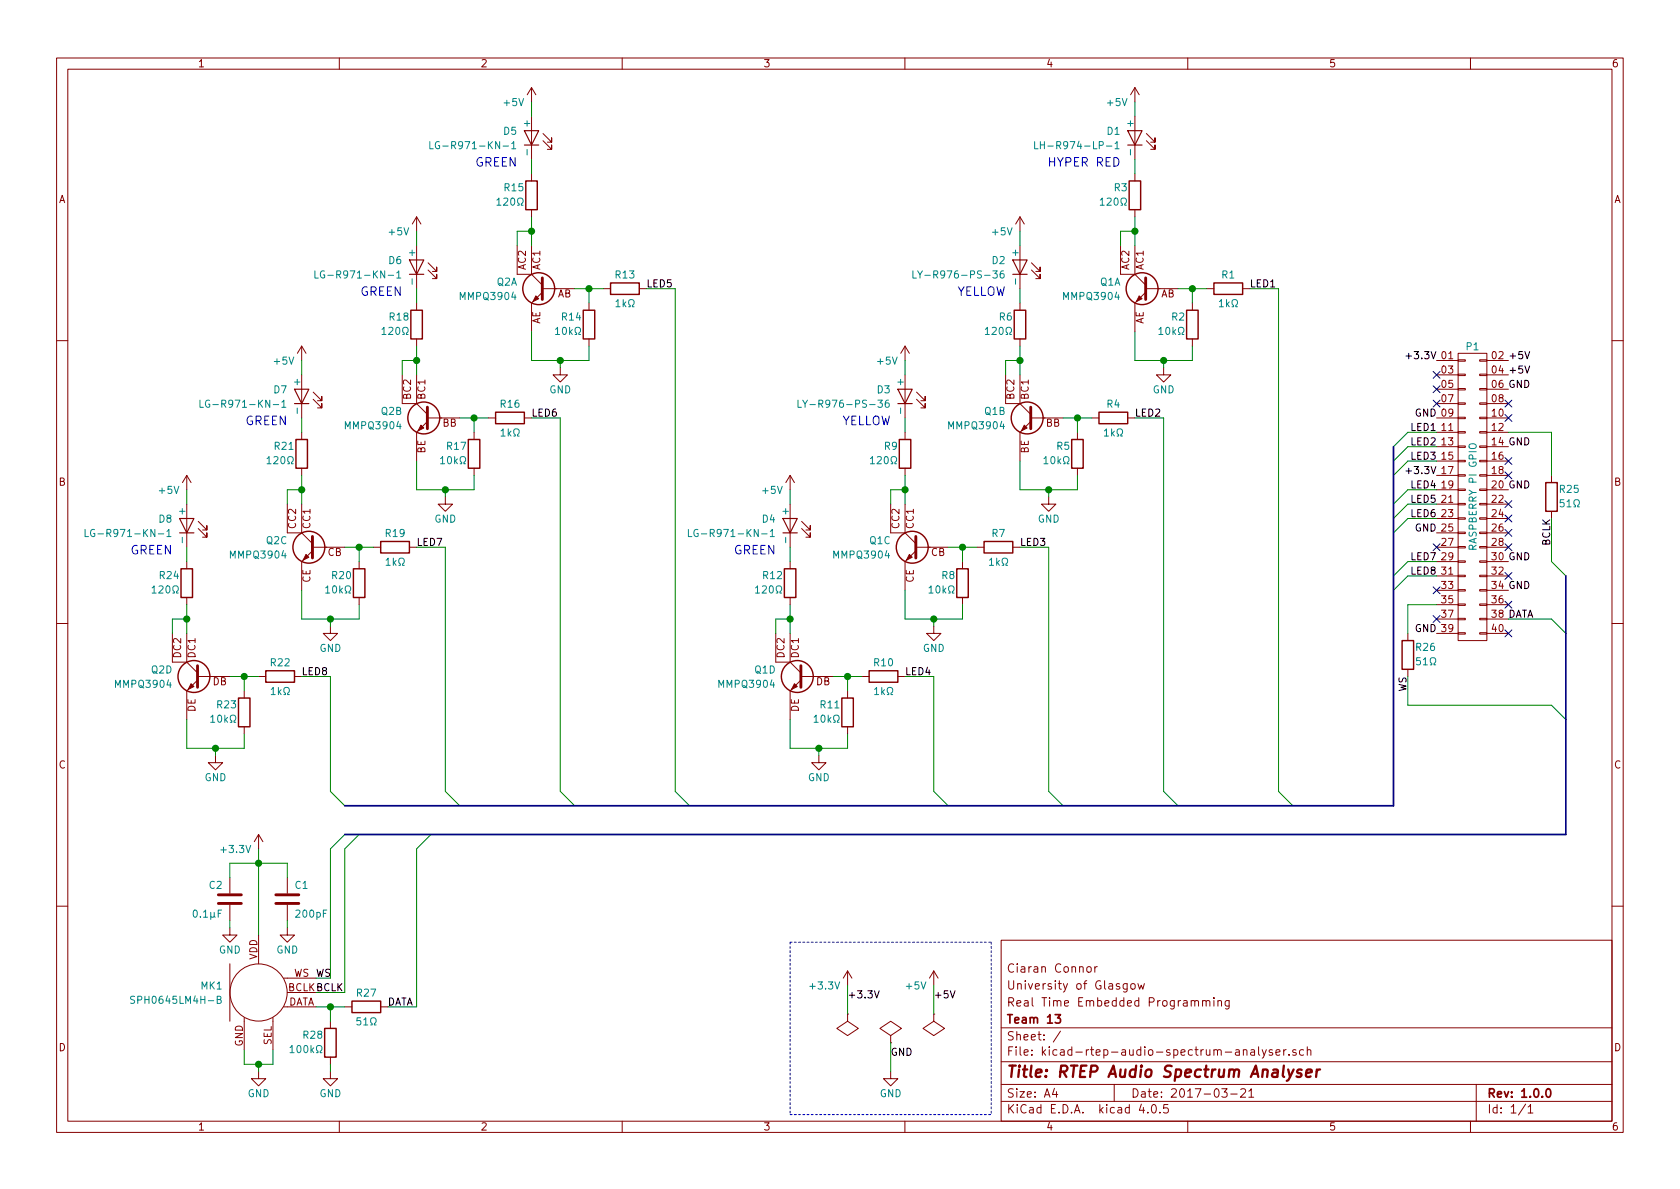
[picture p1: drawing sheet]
EESchema Schematic File Version 2
LIBS:device
LIBS:FAIRCHILD
LIBS:KNOWLES
LIBS:OSRAM
LIBS:power
LIBS:RASPBERRY-PI
EELAYER 25 0
EELAYER END
$Descr A4 11693 8268
encoding utf-8
Sheet 1 1
Title "RTEP Audio Spectrum Analyser"
Date "2017-03-21"
Rev "1.0.0"
Comp "Team 13"
Comment1 "Real Time Embedded Programming"
Comment2 "University of Glasgow"
Comment3 "Ciaran Connor"
Comment4 ""
$EndDescr
$Comp
L MMPQ3904 Q1
U 1 1
P 8000 2000
F 0 "Q1" H 8200 2050 50  0000 L CNN
F 1 "MMPQ3904" H 8200 1950 50  0000 L CNN
F 2 "FAIRCHILD:MMPQ3904" H 8200 2100 50  0001 C CNN
F 3 "" H 8000 2000 50  0000 C CNN
	1    8000 2000
	-1   0    0    -1  
$EndComp
$Comp
L MMPQ3904 Q1
U 2 1
P 7200 2900
F 0 "Q1" H 7400 2950 50  0000 L CNN
F 1 "MMPQ3904" H 7400 2850 50  0000 L CNN
F 2 "FAIRCHILD:MMPQ3904" H 7400 3000 50  0001 C CNN
F 3 "" H 7200 2900 50  0000 C CNN
	2    7200 2900
	-1   0    0    -1  
$EndComp
$Comp
L MMPQ3904 Q1
U 3 1
P 6400 3800
F 0 "Q1" H 6600 3850 50  0000 L CNN
F 1 "MMPQ3904" H 6600 3750 50  0000 L CNN
F 2 "FAIRCHILD:MMPQ3904" H 6600 3900 50  0001 C CNN
F 3 "" H 6400 3800 50  0000 C CNN
	3    6400 3800
	-1   0    0    -1  
$EndComp
$Comp
L MMPQ3904 Q1
U 4 1
P 5600 4700
F 0 "Q1" H 5800 4750 50  0000 L CNN
F 1 "MMPQ3904" H 5800 4650 50  0000 L CNN
F 2 "FAIRCHILD:MMPQ3904" H 5800 4800 50  0001 C CNN
F 3 "" H 5600 4700 50  0000 C CNN
	4    5600 4700
	-1   0    0    -1  
$EndComp
$Comp
L MMPQ3904 Q2
U 1 1
P 3800 2000
F 0 "Q2" H 4000 2050 50  0000 L CNN
F 1 "MMPQ3904" H 4000 1950 50  0000 L CNN
F 2 "FAIRCHILD:MMPQ3904" H 4000 2100 50  0001 C CNN
F 3 "" H 3800 2000 50  0000 C CNN
	1    3800 2000
	-1   0    0    -1  
$EndComp
$Comp
L MMPQ3904 Q2
U 2 1
P 3000 2900
F 0 "Q2" H 3200 2950 50  0000 L CNN
F 1 "MMPQ3904" H 3200 2850 50  0000 L CNN
F 2 "FAIRCHILD:MMPQ3904" H 3200 3000 50  0001 C CNN
F 3 "" H 3000 2900 50  0000 C CNN
	2    3000 2900
	-1   0    0    -1  
$EndComp
$Comp
L MMPQ3904 Q2
U 3 1
P 2200 3800
F 0 "Q2" H 2400 3850 50  0000 L CNN
F 1 "MMPQ3904" H 2400 3750 50  0000 L CNN
F 2 "FAIRCHILD:MMPQ3904" H 2400 3900 50  0001 C CNN
F 3 "" H 2200 3800 50  0000 C CNN
	3    2200 3800
	-1   0    0    -1  
$EndComp
$Comp
L MMPQ3904 Q2
U 4 1
P 1400 4700
F 0 "Q2" H 1600 4750 50  0000 L CNN
F 1 "MMPQ3904" H 1600 4650 50  0000 L CNN
F 2 "FAIRCHILD:MMPQ3904" H 1600 4800 50  0001 C CNN
F 3 "" H 1400 4700 50  0000 C CNN
	4    1400 4700
	-1   0    0    -1  
$EndComp
$Comp
L GND #PWR01
U 1 1
P 8100 2550
F 0 "#PWR01" H 8100 2300 50  0001 C CNN
F 1 "GND" H 8100 2400 50  0000 C CNN
F 2 "" H 8100 2550 50  0000 C CNN
F 3 "" H 8100 2550 50  0000 C CNN
	1    8100 2550
	-1   0    0    -1  
$EndComp
$Comp
L R R2
U 1 1
P 8300 2250
F 0 "R2" H 8350 2200 50  0000 L CNN
F 1 "10kΩ" H 8350 2300 50  0000 L CNN
F 2 "PASSIVE:R-0603" V 8230 2250 50  0001 C CNN
F 3 "" H 8300 2250 50  0000 C CNN
	1    8300 2250
	-1   0    0    1   
$EndComp
$Comp
L R R1
U 1 1
P 8550 2000
F 0 "R1" V 8450 2000 50  0000 C CNN
F 1 "1kΩ" V 8650 2000 50  0000 C CNN
F 2 "PASSIVE:R-0603" V 8480 2000 50  0001 C CNN
F 3 "" H 8550 2000 50  0000 C CNN
	1    8550 2000
	0    1    1    0   
$EndComp
$Comp
L R R3
U 1 1
P 7900 1350
F 0 "R3" H 7950 1300 50  0000 L CNN
F 1 "120Ω" H 7950 1400 50  0000 L CNN
F 2 "PASSIVE:R-0603" V 7830 1350 50  0001 C CNN
F 3 "" H 7900 1350 50  0000 C CNN
	1    7900 1350
	-1   0    0    1   
$EndComp
$Comp
L GND #PWR02
U 1 1
P 1500 5250
F 0 "#PWR02" H 1500 5000 50  0001 C CNN
F 1 "GND" H 1500 5100 50  0000 C CNN
F 2 "" H 1500 5250 50  0000 C CNN
F 3 "" H 1500 5250 50  0000 C CNN
	1    1500 5250
	-1   0    0    -1  
$EndComp
$Comp
L R R23
U 1 1
P 1700 4950
F 0 "R23" H 1750 4900 50  0000 L CNN
F 1 "10kΩ" H 1750 5000 50  0000 L CNN
F 2 "PASSIVE:R-0603" V 1630 4950 50  0001 C CNN
F 3 "" H 1700 4950 50  0000 C CNN
	1    1700 4950
	-1   0    0    1   
$EndComp
$Comp
L R R22
U 1 1
P 1950 4700
F 0 "R22" V 1850 4700 50  0000 C CNN
F 1 "1kΩ" V 2050 4700 50  0000 C CNN
F 2 "PASSIVE:R-0603" V 1880 4700 50  0001 C CNN
F 3 "" H 1950 4700 50  0000 C CNN
	1    1950 4700
	0    1    1    0   
$EndComp
$Comp
L R R24
U 1 1
P 1300 4050
F 0 "R24" H 1350 4000 50  0000 L CNN
F 1 "120Ω" H 1350 4100 50  0000 L CNN
F 2 "PASSIVE:R-0603" V 1230 4050 50  0001 C CNN
F 3 "" H 1300 4050 50  0000 C CNN
	1    1300 4050
	-1   0    0    1   
$EndComp
$Comp
L GND #PWR03
U 1 1
P 7300 3450
F 0 "#PWR03" H 7300 3200 50  0001 C CNN
F 1 "GND" H 7300 3300 50  0000 C CNN
F 2 "" H 7300 3450 50  0000 C CNN
F 3 "" H 7300 3450 50  0000 C CNN
	1    7300 3450
	-1   0    0    -1  
$EndComp
$Comp
L R R5
U 1 1
P 7500 3150
F 0 "R5" H 7550 3100 50  0000 L CNN
F 1 "10kΩ" H 7550 3200 50  0000 L CNN
F 2 "PASSIVE:R-0603" V 7430 3150 50  0001 C CNN
F 3 "" H 7500 3150 50  0000 C CNN
	1    7500 3150
	-1   0    0    1   
$EndComp
$Comp
L R R4
U 1 1
P 7750 2900
F 0 "R4" V 7650 2900 50  0000 C CNN
F 1 "1kΩ" V 7850 2900 50  0000 C CNN
F 2 "PASSIVE:R-0603" V 7680 2900 50  0001 C CNN
F 3 "" H 7750 2900 50  0000 C CNN
	1    7750 2900
	0    1    1    0   
$EndComp
$Comp
L R R6
U 1 1
P 7100 2250
F 0 "R6" H 7150 2200 50  0000 L CNN
F 1 "120Ω" H 7150 2300 50  0000 L CNN
F 2 "PASSIVE:R-0603" V 7030 2250 50  0001 C CNN
F 3 "" H 7100 2250 50  0000 C CNN
	1    7100 2250
	-1   0    0    1   
$EndComp
$Comp
L GND #PWR04
U 1 1
P 6500 4350
F 0 "#PWR04" H 6500 4100 50  0001 C CNN
F 1 "GND" H 6500 4200 50  0000 C CNN
F 2 "" H 6500 4350 50  0000 C CNN
F 3 "" H 6500 4350 50  0000 C CNN
	1    6500 4350
	-1   0    0    -1  
$EndComp
$Comp
L R R8
U 1 1
P 6700 4050
F 0 "R8" H 6750 4000 50  0000 L CNN
F 1 "10kΩ" H 6750 4100 50  0000 L CNN
F 2 "PASSIVE:R-0603" V 6630 4050 50  0001 C CNN
F 3 "" H 6700 4050 50  0000 C CNN
	1    6700 4050
	-1   0    0    1   
$EndComp
$Comp
L R R7
U 1 1
P 6950 3800
F 0 "R7" V 6850 3800 50  0000 C CNN
F 1 "1kΩ" V 7050 3800 50  0000 C CNN
F 2 "PASSIVE:R-0603" V 6880 3800 50  0001 C CNN
F 3 "" H 6950 3800 50  0000 C CNN
	1    6950 3800
	0    1    1    0   
$EndComp
$Comp
L R R9
U 1 1
P 6300 3150
F 0 "R9" H 6350 3100 50  0000 L CNN
F 1 "120Ω" H 6350 3200 50  0000 L CNN
F 2 "PASSIVE:R-0603" V 6230 3150 50  0001 C CNN
F 3 "" H 6300 3150 50  0000 C CNN
	1    6300 3150
	-1   0    0    1   
$EndComp
$Comp
L GND #PWR05
U 1 1
P 5700 5250
F 0 "#PWR05" H 5700 5000 50  0001 C CNN
F 1 "GND" H 5700 5100 50  0000 C CNN
F 2 "" H 5700 5250 50  0000 C CNN
F 3 "" H 5700 5250 50  0000 C CNN
	1    5700 5250
	-1   0    0    -1  
$EndComp
$Comp
L R R11
U 1 1
P 5900 4950
F 0 "R11" H 5950 4900 50  0000 L CNN
F 1 "10kΩ" H 5950 5000 50  0000 L CNN
F 2 "PASSIVE:R-0603" V 5830 4950 50  0001 C CNN
F 3 "" H 5900 4950 50  0000 C CNN
	1    5900 4950
	-1   0    0    1   
$EndComp
$Comp
L R R10
U 1 1
P 6150 4700
F 0 "R10" V 6050 4700 50  0000 C CNN
F 1 "1kΩ" V 6250 4700 50  0000 C CNN
F 2 "PASSIVE:R-0603" V 6080 4700 50  0001 C CNN
F 3 "" H 6150 4700 50  0000 C CNN
	1    6150 4700
	0    1    1    0   
$EndComp
$Comp
L R R12
U 1 1
P 5500 4050
F 0 "R12" H 5550 4000 50  0000 L CNN
F 1 "120Ω" H 5550 4100 50  0000 L CNN
F 2 "PASSIVE:R-0603" V 5430 4050 50  0001 C CNN
F 3 "" H 5500 4050 50  0000 C CNN
	1    5500 4050
	-1   0    0    1   
$EndComp
$Comp
L GND #PWR06
U 1 1
P 3900 2550
F 0 "#PWR06" H 3900 2300 50  0001 C CNN
F 1 "GND" H 3900 2400 50  0000 C CNN
F 2 "" H 3900 2550 50  0000 C CNN
F 3 "" H 3900 2550 50  0000 C CNN
	1    3900 2550
	-1   0    0    -1  
$EndComp
$Comp
L R R14
U 1 1
P 4100 2250
F 0 "R14" H 4150 2200 50  0000 L CNN
F 1 "10kΩ" H 4150 2300 50  0000 L CNN
F 2 "PASSIVE:R-0603" V 4030 2250 50  0001 C CNN
F 3 "" H 4100 2250 50  0000 C CNN
	1    4100 2250
	-1   0    0    1   
$EndComp
$Comp
L R R13
U 1 1
P 4350 2000
F 0 "R13" V 4250 2000 50  0000 C CNN
F 1 "1kΩ" V 4450 2000 50  0000 C CNN
F 2 "PASSIVE:R-0603" V 4280 2000 50  0001 C CNN
F 3 "" H 4350 2000 50  0000 C CNN
	1    4350 2000
	0    1    1    0   
$EndComp
$Comp
L R R15
U 1 1
P 3700 1350
F 0 "R15" H 3750 1300 50  0000 L CNN
F 1 "120Ω" H 3750 1400 50  0000 L CNN
F 2 "PASSIVE:R-0603" V 3630 1350 50  0001 C CNN
F 3 "" H 3700 1350 50  0000 C CNN
	1    3700 1350
	-1   0    0    1   
$EndComp
$Comp
L GND #PWR07
U 1 1
P 3100 3450
F 0 "#PWR07" H 3100 3200 50  0001 C CNN
F 1 "GND" H 3100 3300 50  0000 C CNN
F 2 "" H 3100 3450 50  0000 C CNN
F 3 "" H 3100 3450 50  0000 C CNN
	1    3100 3450
	-1   0    0    -1  
$EndComp
$Comp
L R R17
U 1 1
P 3300 3150
F 0 "R17" H 3350 3100 50  0000 L CNN
F 1 "10kΩ" H 3350 3200 50  0000 L CNN
F 2 "PASSIVE:R-0603" V 3230 3150 50  0001 C CNN
F 3 "" H 3300 3150 50  0000 C CNN
	1    3300 3150
	-1   0    0    1   
$EndComp
$Comp
L R R16
U 1 1
P 3550 2900
F 0 "R16" V 3450 2900 50  0000 C CNN
F 1 "1kΩ" V 3650 2900 50  0000 C CNN
F 2 "PASSIVE:R-0603" V 3480 2900 50  0001 C CNN
F 3 "" H 3550 2900 50  0000 C CNN
	1    3550 2900
	0    1    1    0   
$EndComp
$Comp
L R R18
U 1 1
P 2900 2250
F 0 "R18" H 2950 2200 50  0000 L CNN
F 1 "120Ω" H 2950 2300 50  0000 L CNN
F 2 "PASSIVE:R-0603" V 2830 2250 50  0001 C CNN
F 3 "" H 2900 2250 50  0000 C CNN
	1    2900 2250
	-1   0    0    1   
$EndComp
$Comp
L GND #PWR08
U 1 1
P 2300 4350
F 0 "#PWR08" H 2300 4100 50  0001 C CNN
F 1 "GND" H 2300 4200 50  0000 C CNN
F 2 "" H 2300 4350 50  0000 C CNN
F 3 "" H 2300 4350 50  0000 C CNN
	1    2300 4350
	-1   0    0    -1  
$EndComp
$Comp
L R R20
U 1 1
P 2500 4050
F 0 "R20" H 2550 4000 50  0000 L CNN
F 1 "10kΩ" H 2550 4100 50  0000 L CNN
F 2 "PASSIVE:R-0603" V 2430 4050 50  0001 C CNN
F 3 "" H 2500 4050 50  0000 C CNN
	1    2500 4050
	-1   0    0    1   
$EndComp
$Comp
L R R19
U 1 1
P 2750 3800
F 0 "R19" V 2650 3800 50  0000 C CNN
F 1 "1kΩ" V 2850 3800 50  0000 C CNN
F 2 "PASSIVE:R-0603" V 2680 3800 50  0001 C CNN
F 3 "" H 2750 3800 50  0000 C CNN
	1    2750 3800
	0    1    1    0   
$EndComp
$Comp
L R R21
U 1 1
P 2100 3150
F 0 "R21" H 2150 3100 50  0000 L CNN
F 1 "120Ω" H 2150 3200 50  0000 L CNN
F 2 "PASSIVE:R-0603" V 2030 3150 50  0001 C CNN
F 3 "" H 2100 3150 50  0000 C CNN
	1    2100 3150
	-1   0    0    1   
$EndComp
$Comp
L LG-R971-KN-1 D4
U 1 1
P 5500 3650
F 0 "D4" H 5600 3700 50  0000 L CNN
F 1 "LG-R971-KN-1" H 5600 3600 50  0000 L CNN
F 2 "OSRAM:CHIPLED-0805" V 5500 3650 50  0001 C CNN
F 3 "" V 5500 3650 50  0000 C CNN
	1    5500 3650
	-1   0    0    -1  
$EndComp
$Comp
L LH-R974-LP-1 D1
U 1 1
P 7900 950
F 0 "D1" H 8000 1000 50  0000 L CNN
F 1 "LH-R974-LP-1" H 8000 900 50  0000 L CNN
F 2 "OSRAM:CHIPLED-0805" V 7900 950 50  0001 C CNN
F 3 "" V 7900 950 50  0000 C CNN
	1    7900 950 
	-1   0    0    -1  
$EndComp
$Comp
L LY-R976-PS-36 D2
U 1 1
P 7100 1850
F 0 "D2" H 7200 1900 50  0000 L CNN
F 1 "LY-R976-PS-36" H 7200 1800 50  0000 L CNN
F 2 "OSRAM:CHIPLED-0805" V 7100 1850 50  0001 C CNN
F 3 "" V 7100 1850 50  0000 C CNN
	1    7100 1850
	-1   0    0    -1  
$EndComp
Text Notes 5400 3850 2    60   ~ 0
GREEN
Text Notes 7800 1150 2    60   ~ 0
HYPER RED
Text Notes 7000 2050 2    60   ~ 0
YELLOW
$Comp
L LY-R976-PS-36 D3
U 1 1
P 6300 2750
F 0 "D3" H 6400 2800 50  0000 L CNN
F 1 "LY-R976-PS-36" H 6400 2700 50  0000 L CNN
F 2 "OSRAM:CHIPLED-0805" V 6300 2750 50  0001 C CNN
F 3 "" V 6300 2750 50  0000 C CNN
	1    6300 2750
	-1   0    0    -1  
$EndComp
Text Notes 6200 2950 2    60   ~ 0
YELLOW
$Comp
L LG-R971-KN-1 D5
U 1 1
P 3700 950
F 0 "D5" H 3800 1000 50  0000 L CNN
F 1 "LG-R971-KN-1" H 3800 900 50  0000 L CNN
F 2 "OSRAM:CHIPLED-0805" V 3700 950 50  0001 C CNN
F 3 "" V 3700 950 50  0000 C CNN
	1    3700 950 
	-1   0    0    -1  
$EndComp
Text Notes 3600 1150 2    60   ~ 0
GREEN
$Comp
L LG-R971-KN-1 D6
U 1 1
P 2900 1850
F 0 "D6" H 3000 1900 50  0000 L CNN
F 1 "LG-R971-KN-1" H 3000 1800 50  0000 L CNN
F 2 "OSRAM:CHIPLED-0805" V 2900 1850 50  0001 C CNN
F 3 "" V 2900 1850 50  0000 C CNN
	1    2900 1850
	-1   0    0    -1  
$EndComp
Text Notes 2800 2050 2    60   ~ 0
GREEN
$Comp
L LG-R971-KN-1 D7
U 1 1
P 2100 2750
F 0 "D7" H 2200 2800 50  0000 L CNN
F 1 "LG-R971-KN-1" H 2200 2700 50  0000 L CNN
F 2 "OSRAM:CHIPLED-0805" V 2100 2750 50  0001 C CNN
F 3 "" V 2100 2750 50  0000 C CNN
	1    2100 2750
	-1   0    0    -1  
$EndComp
Text Notes 2000 2950 2    60   ~ 0
GREEN
$Comp
L LG-R971-KN-1 D8
U 1 1
P 1300 3650
F 0 "D8" H 1400 3700 50  0000 L CNN
F 1 "LG-R971-KN-1" H 1400 3600 50  0000 L CNN
F 2 "OSRAM:CHIPLED-0805" V 1300 3650 50  0001 C CNN
F 3 "" V 1300 3650 50  0000 C CNN
	1    1300 3650
	-1   0    0    -1  
$EndComp
Text Notes 1200 3850 2    60   ~ 0
GREEN
$Comp
L +5V #PWR09
U 1 1
P 3700 700
F 0 "#PWR09" H 3700 550 50  0001 C CNN
F 1 "+5V" H 3750 700 50  0000 L CNN
F 2 "" H 3700 700 50  0000 C CNN
F 3 "" H 3700 700 50  0000 C CNN
	1    3700 700 
	-1   0    0    -1  
$EndComp
$Comp
L +5V #PWR010
U 1 1
P 1300 3400
F 0 "#PWR010" H 1300 3250 50  0001 C CNN
F 1 "+5V" H 1350 3400 50  0000 L CNN
F 2 "" H 1300 3400 50  0000 C CNN
F 3 "" H 1300 3400 50  0000 C CNN
	1    1300 3400
	-1   0    0    -1  
$EndComp
$Comp
L +5V #PWR011
U 1 1
P 2100 2500
F 0 "#PWR011" H 2100 2350 50  0001 C CNN
F 1 "+5V" H 2150 2500 50  0000 L CNN
F 2 "" H 2100 2500 50  0000 C CNN
F 3 "" H 2100 2500 50  0000 C CNN
	1    2100 2500
	-1   0    0    -1  
$EndComp
$Comp
L +5V #PWR012
U 1 1
P 2900 1600
F 0 "#PWR012" H 2900 1450 50  0001 C CNN
F 1 "+5V" H 2950 1600 50  0000 L CNN
F 2 "" H 2900 1600 50  0000 C CNN
F 3 "" H 2900 1600 50  0000 C CNN
	1    2900 1600
	-1   0    0    -1  
$EndComp
$Comp
L +5V #PWR013
U 1 1
P 7900 700
F 0 "#PWR013" H 7900 550 50  0001 C CNN
F 1 "+5V" H 7950 700 50  0000 L CNN
F 2 "" H 7900 700 50  0000 C CNN
F 3 "" H 7900 700 50  0000 C CNN
	1    7900 700 
	-1   0    0    -1  
$EndComp
$Comp
L +5V #PWR014
U 1 1
P 7100 1600
F 0 "#PWR014" H 7100 1450 50  0001 C CNN
F 1 "+5V" H 7150 1600 50  0000 L CNN
F 2 "" H 7100 1600 50  0000 C CNN
F 3 "" H 7100 1600 50  0000 C CNN
	1    7100 1600
	-1   0    0    -1  
$EndComp
$Comp
L +5V #PWR015
U 1 1
P 6300 2500
F 0 "#PWR015" H 6300 2350 50  0001 C CNN
F 1 "+5V" H 6350 2500 50  0000 L CNN
F 2 "" H 6300 2500 50  0000 C CNN
F 3 "" H 6300 2500 50  0000 C CNN
	1    6300 2500
	-1   0    0    -1  
$EndComp
$Comp
L +5V #PWR016
U 1 1
P 5500 3400
F 0 "#PWR016" H 5500 3250 50  0001 C CNN
F 1 "+5V" H 5550 3400 50  0000 L CNN
F 2 "" H 5500 3400 50  0000 C CNN
F 3 "" H 5500 3400 50  0000 C CNN
	1    5500 3400
	-1   0    0    -1  
$EndComp
$Comp
L SPH0645LM4H-B MK1
U 1 1
P 1800 6900
F 0 "MK1" H 1550 6950 50  0000 R CNN
F 1 "SPH0645LM4H-B" H 1550 6850 50  0000 R CNN
F 2 "KNOWLES:SPH0645LM4H-B" V 1800 7000 50  0001 C CNN
F 3 "" V 1800 7000 50  0000 C CNN
	1    1800 6900
	1    0    0    -1  
$EndComp
$Comp
L R R28
U 1 1
P 2300 7250
F 0 "R28" H 2350 7200 50  0000 L CNN
F 1 "100kΩ" H 2350 7300 50  0000 L CNN
F 2 "PASSIVE:R-0603" V 2230 7250 50  0001 C CNN
F 3 "" H 2300 7250 50  0000 C CNN
	1    2300 7250
	-1   0    0    1   
$EndComp
$Comp
L GND #PWR017
U 1 1
P 1800 7450
F 0 "#PWR017" H 1800 7200 50  0001 C CNN
F 1 "GND" H 1800 7300 50  0000 C CNN
F 2 "" H 1800 7450 50  0000 C CNN
F 3 "" H 1800 7450 50  0000 C CNN
	1    1800 7450
	-1   0    0    -1  
$EndComp
$Comp
L GND #PWR018
U 1 1
P 2300 7450
F 0 "#PWR018" H 2300 7200 50  0001 C CNN
F 1 "GND" H 2300 7300 50  0000 C CNN
F 2 "" H 2300 7450 50  0000 C CNN
F 3 "" H 2300 7450 50  0000 C CNN
	1    2300 7450
	-1   0    0    -1  
$EndComp
$Comp
L R R27
U 1 1
P 2550 7000
F 0 "R27" V 2450 7000 50  0000 C CNN
F 1 "51Ω" V 2650 7000 50  0000 C CNN
F 2 "PASSIVE:R-0603" V 2480 7000 50  0001 C CNN
F 3 "" H 2550 7000 50  0000 C CNN
	1    2550 7000
	0    1    1    0   
$EndComp
Entry Wire Line
	6500 5500 6600 5600
Entry Wire Line
	7300 5500 7400 5600
Entry Wire Line
	8100 5500 8200 5600
Entry Wire Line
	8900 5500 9000 5600
Entry Wire Line
	4700 5500 4800 5600
Entry Wire Line
	3900 5500 4000 5600
Entry Wire Line
	3100 5500 3200 5600
Entry Wire Line
	2300 5500 2400 5600
Text Label 8700 2000 0    50   ~ 0
LED1
$Comp
L GPIO P1
U 1 1
P 10250 3450
F 0 "P1" H 10250 4500 50  0000 C CNN
F 1 "RASPBERRY PI GPIO" V 10250 3450 50  0000 C CNN
F 2 "RASPBERRY-PI:GPIO" H 10250 2500 50  0001 C CNN
F 3 "" H 10250 2500 50  0000 C CNN
	1    10250 3450
	1    0    0    -1  
$EndComp
NoConn ~ 10500 2800
NoConn ~ 10500 2900
NoConn ~ 10500 4200
NoConn ~ 10500 4000
NoConn ~ 10500 3500
NoConn ~ 10500 3600
NoConn ~ 10500 3700
NoConn ~ 10500 3800
NoConn ~ 10500 3200
NoConn ~ 10500 3300
Text Label 10500 2700 0    50   ~ 0
GND
Text Label 10500 3100 0    50   ~ 0
GND
Text Label 10500 3400 0    50   ~ 0
GND
Text Label 10500 3900 0    50   ~ 0
GND
Text Label 10500 4100 0    50   ~ 0
GND
NoConn ~ 10000 4300
Text Label 7900 2900 0    50   ~ 0
LED2
Text Label 7100 3800 0    50   ~ 0
LED3
Text Label 6300 4700 0    50   ~ 0
LED4
Text Label 4500 2000 0    50   ~ 0
LED5
Text Label 3700 2900 0    50   ~ 0
LED6
Text Label 2900 3800 0    50   ~ 0
LED7
Text Label 2100 4700 0    50   ~ 0
LED8
$Comp
L +3.3V #PWR019
U 1 1
P 1800 5900
F 0 "#PWR019" H 1800 5750 50  0001 C CNN
F 1 "+3.3V" H 1850 5900 50  0000 L CNN
F 2 "" H 1800 5900 50  0000 C CNN
F 3 "" H 1800 5900 50  0000 C CNN
	1    1800 5900
	-1   0    0    -1  
$EndComp
Text Label 10500 2500 0    50   ~ 0
+5V
Text Label 10500 2600 0    50   ~ 0
+5V
Text Label 10000 2500 2    50   ~ 0
+3.3V
Text Label 10000 3300 2    50   ~ 0
+3.3V
Text Label 10000 2900 2    50   ~ 0
GND
$Comp
L +5V #PWR020
U 1 1
P 6500 6850
F 0 "#PWR020" H 6500 6700 50  0001 C CNN
F 1 "+5V" H 6550 6850 50  0000 L CNN
F 2 "" H 6500 6850 50  0000 C CNN
F 3 "" H 6500 6850 50  0000 C CNN
	1    6500 6850
	-1   0    0    -1  
$EndComp
$Comp
L GND #PWR021
U 1 1
P 6200 7450
F 0 "#PWR021" H 6200 7200 50  0001 C CNN
F 1 "GND" H 6200 7300 50  0000 C CNN
F 2 "" H 6200 7450 50  0000 C CNN
F 3 "" H 6200 7450 50  0000 C CNN
	1    6200 7450
	-1   0    0    -1  
$EndComp
$Comp
L +3.3V #PWR022
U 1 1
P 5900 6850
F 0 "#PWR022" H 5900 6700 50  0001 C CNN
F 1 "+3.3V" H 5950 6850 50  0000 L CNN
F 2 "" H 5900 6850 50  0000 C CNN
F 3 "" H 5900 6850 50  0000 C CNN
	1    5900 6850
	-1   0    0    -1  
$EndComp
NoConn ~ 10500 4400
Text Label 10500 4300 0    50   ~ 0
DATA
Text Label 10800 3600 3    50   ~ 0
BCLK
Text Label 9800 4700 3    50   ~ 0
WS
Text Label 2200 6800 0    50   ~ 0
WS
Text Label 2200 6900 0    50   ~ 0
BCLK
Text Label 2700 7000 0    50   ~ 0
DATA
NoConn ~ 10000 2600
NoConn ~ 10000 2700
NoConn ~ 10000 2800
Text Label 10000 3700 2    50   ~ 0
GND
NoConn ~ 10000 4100
NoConn ~ 10000 3800
Text Label 10000 3000 2    50   ~ 0
LED1
Text Label 10000 3100 2    50   ~ 0
LED2
Text Label 10000 3200 2    50   ~ 0
LED3
Text Label 10000 3400 2    50   ~ 0
LED4
Text Label 10000 3500 2    50   ~ 0
LED5
Text Label 10000 3600 2    50   ~ 0
LED6
Text Label 10000 3900 2    50   ~ 0
LED7
Text Label 10000 4000 2    50   ~ 0
LED8
Entry Wire Line
	9700 4100 9800 4000
Entry Wire Line
	9700 4000 9800 3900
Entry Wire Line
	9700 3700 9800 3600
Entry Wire Line
	9700 3600 9800 3500
Entry Wire Line
	9700 3500 9800 3400
Entry Wire Line
	9700 3300 9800 3200
Entry Wire Line
	9700 3200 9800 3100
Entry Wire Line
	9700 3100 9800 3000
Text Label 10000 4400 2    50   ~ 0
GND
$Comp
L PWR_FLAG #FLG023
U 1 1
P 6200 7250
F 0 "#FLG023" H 6200 7345 50  0001 C CNN
F 1 "PWR_FLAG" H 6200 7430 50  0001 C CNN
F 2 "" H 6200 7250 50  0000 C CNN
F 3 "" H 6200 7250 50  0000 C CNN
	1    6200 7250
	1    0    0    -1  
$EndComp
$Comp
L PWR_FLAG #FLG024
U 1 1
P 5900 7050
F 0 "#FLG024" H 5900 7145 50  0001 C CNN
F 1 "PWR_FLAG" H 5900 7230 50  0001 C CNN
F 2 "" H 5900 7050 50  0000 C CNN
F 3 "" H 5900 7050 50  0000 C CNN
	1    5900 7050
	-1   0    0    1   
$EndComp
$Comp
L PWR_FLAG #FLG025
U 1 1
P 6500 7050
F 0 "#FLG025" H 6500 7145 50  0001 C CNN
F 1 "PWR_FLAG" H 6500 7230 50  0001 C CNN
F 2 "" H 6500 7050 50  0000 C CNN
F 3 "" H 6500 7050 50  0000 C CNN
	1    6500 7050
	-1   0    0    1   
$EndComp
Text Label 5900 6950 0    50   ~ 0
+3.3V
Text Label 6500 6950 0    50   ~ 0
+5V
Text Label 6200 7350 0    50   ~ 0
GND
$Comp
L R R26
U 1 1
P 9800 4550
F 0 "R26" H 9850 4500 50  0000 L CNN
F 1 "51Ω" H 9850 4600 50  0000 L CNN
F 2 "PASSIVE:R-0603" V 9730 4550 50  0001 C CNN
F 3 "" H 9800 4550 50  0000 C CNN
	1    9800 4550
	1    0    0    1   
$EndComp
$Comp
L R R25
U 1 1
P 10800 3450
F 0 "R25" H 10850 3400 50  0000 L CNN
F 1 "51Ω" H 10850 3500 50  0000 L CNN
F 2 "PASSIVE:R-0603" V 10730 3450 50  0001 C CNN
F 3 "" H 10800 3450 50  0000 C CNN
	1    10800 3450
	1    0    0    1   
$EndComp
Entry Wire Line
	10800 4300 10900 4400
Entry Wire Line
	10800 3900 10900 4000
Entry Wire Line
	10800 4900 10900 5000
$Comp
L C C1
U 1 1
P 2000 6250
F 0 "C1" H 1950 6350 50  0000 R CNN
F 1 "200pF" H 1950 6150 50  0000 R CNN
F 2 "PASSIVE:C-0603" H 2038 6100 50  0001 C CNN
F 3 "" H 2000 6250 50  0000 C CNN
	1    2000 6250
	-1   0    0    -1  
$EndComp
$Comp
L C C2
U 1 1
P 1600 6250
F 0 "C2" H 1650 6350 50  0000 L CNN
F 1 "0.1µF" H 1650 6150 50  0000 L CNN
F 2 "PASSIVE:C-0603" H 1638 6100 50  0001 C CNN
F 3 "" H 1600 6250 50  0000 C CNN
	1    1600 6250
	-1   0    0    -1  
$EndComp
$Comp
L GND #PWR026
U 1 1
P 1600 6450
F 0 "#PWR026" H 1600 6200 50  0001 C CNN
F 1 "GND" H 1600 6300 50  0000 C CNN
F 2 "" H 1600 6450 50  0000 C CNN
F 3 "" H 1600 6450 50  0000 C CNN
	1    1600 6450
	-1   0    0    -1  
$EndComp
$Comp
L GND #PWR027
U 1 1
P 2000 6450
F 0 "#PWR027" H 2000 6200 50  0001 C CNN
F 1 "GND" H 2000 6300 50  0000 C CNN
F 2 "" H 2000 6450 50  0000 C CNN
F 3 "" H 2000 6450 50  0000 C CNN
	1    2000 6450
	-1   0    0    -1  
$EndComp
Entry Wire Line
	2300 5900 2400 5800
Entry Wire Line
	2400 5900 2500 5800
Entry Wire Line
	2900 5900 3000 5800
Wire Wire Line
	8900 2000 8900 5500
Wire Wire Line
	8700 2000 8900 2000
Wire Wire Line
	8100 2900 8100 5500
Wire Wire Line
	7900 2900 8100 2900
Wire Wire Line
	7300 3800 7300 5500
Wire Wire Line
	7100 3800 7300 3800
Wire Wire Line
	6500 4700 6500 5500
Wire Wire Line
	6300 4700 6500 4700
Wire Wire Line
	4700 2000 4700 5500
Wire Wire Line
	4500 2000 4700 2000
Wire Wire Line
	3900 2900 3900 5500
Wire Wire Line
	3700 2900 3900 2900
Wire Wire Line
	3100 3800 3100 5500
Wire Wire Line
	2900 3800 3100 3800
Wire Wire Line
	2300 4700 2300 5500
Wire Wire Line
	2100 4700 2300 4700
Connection ~ 7900 1600
Wire Wire Line
	7800 1600 7900 1600
Wire Wire Line
	7800 1700 7800 1600
Wire Wire Line
	7900 1500 7900 1700
Wire Wire Line
	5500 3400 5500 3500
Wire Wire Line
	6300 2500 6300 2600
Wire Wire Line
	7100 1600 7100 1700
Wire Wire Line
	7900 700  7900 800 
Wire Wire Line
	1300 3400 1300 3500
Wire Wire Line
	2100 2600 2100 2500
Wire Wire Line
	2900 1600 2900 1700
Wire Wire Line
	3700 700  3700 800 
Wire Wire Line
	1300 3800 1300 3900
Wire Wire Line
	2100 2900 2100 3000
Wire Wire Line
	2900 2000 2900 2100
Wire Wire Line
	3700 1100 3700 1200
Wire Wire Line
	5500 3900 5500 3800
Wire Wire Line
	6300 3000 6300 2900
Wire Wire Line
	7100 2100 7100 2000
Wire Wire Line
	7900 1200 7900 1100
Connection ~ 2100 3400
Wire Wire Line
	2000 3400 2100 3400
Wire Wire Line
	2000 3500 2000 3400
Wire Wire Line
	2100 3300 2100 3500
Connection ~ 2300 4300
Wire Wire Line
	2300 4350 2300 4300
Connection ~ 2500 3800
Wire Wire Line
	2100 4300 2100 4100
Wire Wire Line
	2100 4300 2500 4300
Wire Wire Line
	2500 4300 2500 4200
Wire Wire Line
	2500 3800 2500 3900
Wire Wire Line
	2400 3800 2600 3800
Connection ~ 2900 2500
Wire Wire Line
	2800 2500 2900 2500
Wire Wire Line
	2800 2600 2800 2500
Wire Wire Line
	2900 2400 2900 2600
Connection ~ 3100 3400
Wire Wire Line
	3100 3450 3100 3400
Connection ~ 3300 2900
Wire Wire Line
	2900 3400 2900 3200
Wire Wire Line
	2900 3400 3300 3400
Wire Wire Line
	3300 3400 3300 3300
Wire Wire Line
	3300 2900 3300 3000
Wire Wire Line
	3200 2900 3400 2900
Connection ~ 3700 1600
Wire Wire Line
	3600 1600 3700 1600
Wire Wire Line
	3600 1700 3600 1600
Wire Wire Line
	3700 1500 3700 1700
Connection ~ 3900 2500
Wire Wire Line
	3900 2550 3900 2500
Connection ~ 4100 2000
Wire Wire Line
	3700 2500 3700 2300
Wire Wire Line
	3700 2500 4100 2500
Wire Wire Line
	4100 2500 4100 2400
Wire Wire Line
	4100 2000 4100 2100
Wire Wire Line
	4000 2000 4200 2000
Connection ~ 5500 4300
Wire Wire Line
	5400 4300 5500 4300
Wire Wire Line
	5400 4400 5400 4300
Wire Wire Line
	5500 4200 5500 4400
Connection ~ 5700 5200
Wire Wire Line
	5700 5250 5700 5200
Connection ~ 5900 4700
Wire Wire Line
	5500 5200 5500 5000
Wire Wire Line
	5500 5200 5900 5200
Wire Wire Line
	5900 5200 5900 5100
Wire Wire Line
	5900 4700 5900 4800
Wire Wire Line
	5800 4700 6000 4700
Connection ~ 6300 3400
Wire Wire Line
	6200 3400 6300 3400
Wire Wire Line
	6200 3500 6200 3400
Wire Wire Line
	6300 3300 6300 3500
Connection ~ 6500 4300
Wire Wire Line
	6500 4350 6500 4300
Connection ~ 6700 3800
Wire Wire Line
	6300 4300 6300 4100
Wire Wire Line
	6300 4300 6700 4300
Wire Wire Line
	6700 4300 6700 4200
Wire Wire Line
	6700 3800 6700 3900
Wire Wire Line
	6600 3800 6800 3800
Connection ~ 7100 2500
Wire Wire Line
	7000 2500 7100 2500
Wire Wire Line
	7000 2600 7000 2500
Wire Wire Line
	7100 2400 7100 2600
Connection ~ 7300 3400
Wire Wire Line
	7300 3450 7300 3400
Connection ~ 7500 2900
Wire Wire Line
	7100 3400 7100 3200
Wire Wire Line
	7100 3400 7500 3400
Wire Wire Line
	7500 3400 7500 3300
Wire Wire Line
	7500 2900 7500 3000
Wire Wire Line
	7400 2900 7600 2900
Connection ~ 1300 4300
Wire Wire Line
	1200 4300 1300 4300
Wire Wire Line
	1200 4400 1200 4300
Wire Wire Line
	1300 4200 1300 4400
Connection ~ 1500 5200
Wire Wire Line
	1500 5250 1500 5200
Connection ~ 1700 4700
Wire Wire Line
	1300 5200 1300 5000
Wire Wire Line
	1300 5200 1700 5200
Wire Wire Line
	1700 5200 1700 5100
Wire Wire Line
	1700 4700 1700 4800
Wire Wire Line
	1600 4700 1800 4700
Connection ~ 8100 2500
Wire Wire Line
	8100 2550 8100 2500
Connection ~ 8300 2000
Wire Wire Line
	7900 2500 7900 2300
Wire Wire Line
	7900 2500 8300 2500
Wire Wire Line
	8300 2500 8300 2400
Wire Wire Line
	8300 2000 8300 2100
Wire Wire Line
	8200 2000 8400 2000
Wire Wire Line
	2200 7000 2400 7000
Wire Wire Line
	2300 7000 2300 7100
Wire Wire Line
	1700 7300 1700 7400
Wire Wire Line
	1700 7400 1900 7400
Wire Wire Line
	1900 7400 1900 7300
Wire Wire Line
	1800 7400 1800 7450
Connection ~ 1800 7400
Wire Wire Line
	2300 7400 2300 7450
Wire Wire Line
	2300 6800 2200 6800
Wire Wire Line
	2400 6900 2200 6900
Wire Wire Line
	2400 5900 2400 6900
Connection ~ 2300 7000
Wire Wire Line
	2900 5900 2900 7000
Wire Bus Line
	9700 5600 2400 5600
Wire Wire Line
	2300 5900 2300 6800
Wire Wire Line
	2900 7000 2700 7000
Wire Wire Line
	9800 4000 10000 4000
Wire Wire Line
	10000 3900 9800 3900
Wire Wire Line
	10000 3600 9800 3600
Wire Wire Line
	10000 3500 9800 3500
Wire Wire Line
	10000 3400 9800 3400
Wire Wire Line
	10000 3200 9800 3200
Wire Wire Line
	10000 3100 9800 3100
Wire Wire Line
	10000 3000 9800 3000
Wire Bus Line
	9700 3100 9700 5600
Wire Wire Line
	5900 6850 5900 7050
Wire Wire Line
	6200 7250 6200 7450
Wire Wire Line
	6500 6850 6500 7050
Wire Notes Line
	5500 7750 6900 7750
Wire Notes Line
	5500 6550 6900 6550
Wire Notes Line
	5500 6550 5500 7750
Wire Notes Line
	6900 6550 6900 7750
Wire Wire Line
	10000 4200 9800 4200
Wire Wire Line
	9800 4200 9800 4400
Wire Wire Line
	10500 4300 10800 4300
Wire Wire Line
	10500 3000 10800 3000
Wire Wire Line
	10800 3000 10800 3300
Wire Wire Line
	9800 4900 10800 4900
Wire Wire Line
	9800 4700 9800 4900
Wire Wire Line
	10800 3600 10800 3900
Wire Bus Line
	10900 5800 10900 4000
Wire Bus Line
	2400 5800 10900 5800
Wire Wire Line
	2000 6400 2000 6450
Wire Wire Line
	1600 6400 1600 6450
Wire Wire Line
	1600 6100 1600 6000
Wire Wire Line
	1600 6000 2000 6000
Wire Wire Line
	2000 6000 2000 6100
Connection ~ 1800 6000
Wire Wire Line
	1800 5900 1800 6500
$EndSCHEMATC
